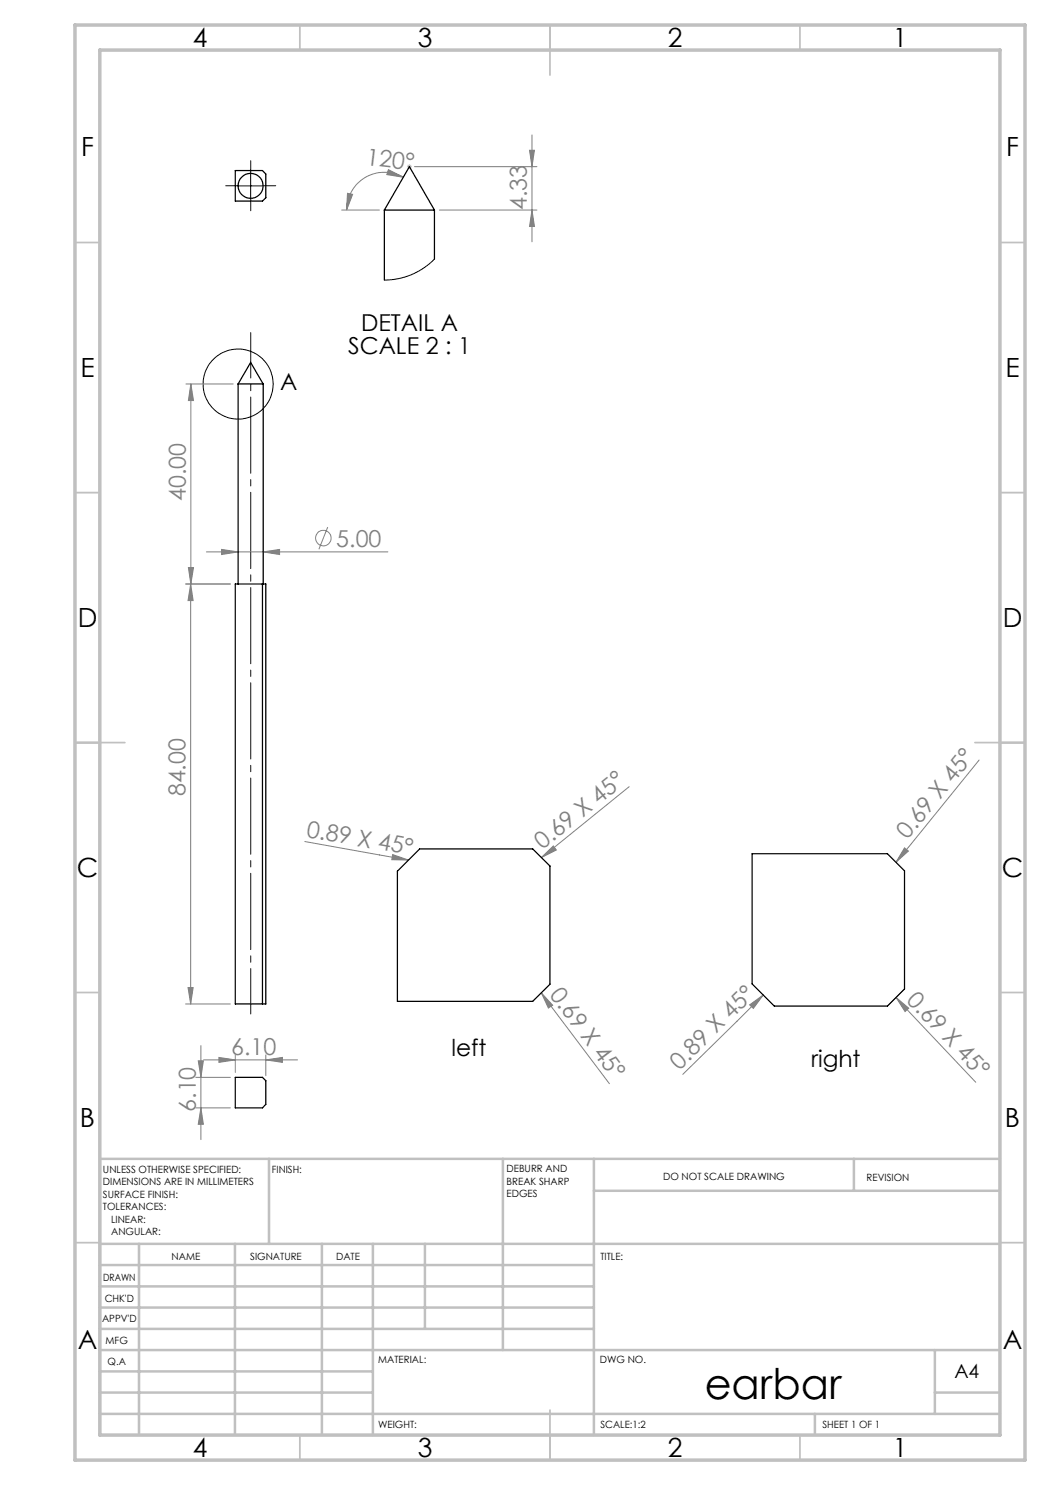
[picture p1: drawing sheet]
<svg xmlns="http://www.w3.org/2000/svg" width="210mm" height="297mm" viewBox="0 0 210 297" stroke-linecap="round" stroke-linejoin="round" font-family="sans-serif">
<g fill="none" stroke="#808080" stroke-width=".2">
<path d="M69.5 38.7l1 .2-1.2 3.1zM77.7 33.9l3 1.6-3.3-.6zM80.7 35.5a7.6 7.6 0 0 0-11.4 6.5M82.9 33.3h24.5M105.9 30.1h1l-.5 3.2zM106.4 27v21.4M68.3 42h7.6M87.9 42h19.5M106.4 42l.5 3.3h-1zM37.2 76.8h9.4M38.2 76.8l.5 3.3h-1zM38.2 76.8l-.1 124"/>
<path d="M37.1 116.8h9M37.7 113.5h1l-.5 3.3zM38.1 116.8l.5 3.3h-1zM41.3 110.4h36.3M44.3 109.9l3.3 .5-3.3 .5zM52.6 110.4l3.3-.5v1zM65.5 105.4l-1.7 4.5M125.8 157.3l-17.5 14.2M195.8 152l-16.6 20.4M61 168.3l20.7 3.7M78.5 170.9l3.2 1.1-3.3-.1zM108.3 171.5l2.4-2.3 .6 .8z"/>
<path d="M180.9 169.6l.8 .6-2.5 2.2zM37.6 197.5h1l-.5 3.3zM108.3 198.6l2.2 2.4-.8 .6zM108.3 198.6l13.6 18.1M152.6 199l-16 15.9M179.2 199.5l2.6 2.1-.8 .7zM179.2 199.5l16 17M37.1 200.8h9M39.2 215.5h6.9M39.7 212.2h1l-.5 3.3zM40.2 209.1v18.8M40.7 212h18.8"/>
<path d="M43.8 211.5l3.3 .5-3.3 .5zM47.1 211v3.5M53.2 212l3.3-.5v1zM53.2 211v4.2M149.9 201l2.7-2-1.9 2.7zM39.2 221.6h6.9M40.2 221.6l.5 3.3h-1z"/>
<circle cx="64.7" cy="107.6" r="1.55"/>
</g>
<g fill="none" stroke="#000" stroke-width=".2">
<path d="M47.6 37.2h5M50.1 34.7v5"/>
<circle cx="47.6" cy="76.8" r="7"/>
</g>
<path d="M81.4 33.3h1M81.5 33l.7 .7M81.9 32.8v1M82.2 33l-.7 .7" fill="none" stroke="#c0c0c0" stroke-width=".2"/>
<path d="M50.1 202.8v-136.3" fill="none" stroke="#000" stroke-width=".2" stroke-dasharray="15.2 1.3 1.3 1.3" stroke-dashoffset="6.2"/>
<path d="M47.6 37.1h-2.5M50.1 34.6v-2.5M50.1 39.6v2.5M52.6 37.1h2.5" fill="none" stroke="#000" stroke-width=".2" stroke-dasharray="15.2 1.3 1.3 1.3"/>
<g fill="none" stroke="#c0c0c0" stroke-width=".35">
<path d="M60 5v5M110 5v10M160 5v5M15 48.5h5M200 48.5h5M15 98.5h5M200 98.5h5M15 148.5h10M195 148.5h10M15 198.5h5M200 198.5h5M15 248.5h5"/>
<path d="M200 248.5h5M60 287v5M110 282v10M160 287v5"/>
</g>
<g fill="none" stroke="#c0c0c0" stroke-width=".5">
<path d="M53.8 231.8v17M100.6 231.8v38.2M118.8 231.8v55.2M118.8 238.2h81.2M170.8 231.8v6.4M200 231.8h-180v55.2M20 248.8h180M20 257.3h98.8M20 253h98.8M27.8 248.8v38.2M47 248.8v38.2M64.4 248.8v38.2"/>
<path d="M74.6 248.8v38.2M85 248.8v17M20 265.8h98.8M20 261.5h98.8M20 278.5h54.6M20 274.3h54.6M20 270h180M187 278.5h13M187 270v12.8M20 282.8h180M163 282.8v4.2"/>
</g>
<path d="M15 5h190v287h-190zM20 10h180v277h-180z" fill="none" stroke="#c0c0c0" stroke-width=".7"/>
<g fill="#808080">
<path d="M78.5 170.9l3.2 1.1-3.3-.1z"/>
<path d="M108.3 171.5l2.4-2.3 .6 .8z"/>
<path d="M149.9 201l2.7-2-1.9 2.7z"/>
<path d="M180.9 169.6l.8 .6-2.5 2.2z"/>
<path d="M108.3 198.6l2.2 2.4-.8 .6z"/>
<path d="M179.2 199.5l2.6 2.1-.8 .7z"/>
<path d="M105.9 30.1h1l-.5 3.2zM106.4 42l.5 3.3h-1z"/>
<path d="M77.7 33.9l3 1.6-3.3-.6zM69.5 38.7l1 .2-1.2 3.1z"/>
<path d="M52.6 110.4l3.3-.5v1zM44.3 109.9l3.3 .5-3.3 .5zM53.2 212l3.3-.5v1zM43.8 211.5l3.3 .5-3.3 .5z"/>
<path d="M37.6 197.5h1l-.5 3.3zM38.1 116.8l.5 3.3h-1z"/>
<path d="M38.2 76.8l.5 3.3h-1zM37.7 113.5h1l-.5 3.3zM39.7 212.2h1l-.5 3.3zM40.2 221.6l.5 3.3h-1z"/>
</g>
<g fill="none" stroke="#000" stroke-width=".25">
<path d="M47.1 34.1h5.4l.7 .7v4.7l-.7 .7h-5.4zM76.9 42h10M76.9 42v14M76.9 42l5-8.7 5 8.7M86.9 42v9.8M47.6 76.8h5M47.6 76.8v40M47.6 76.8l2.5-4.3 2.5 4.3M52.6 76.8v40M47.1 116.8h6.1v84h-6.1zM52.5 116.8v84M79.5 174.2l4.4-4.4h22.6l3.5 3.4v23.6l-3.5 3.5h-27z"/>
<path d="M150.4 170.7h27.1l3.4 3.5v23.6l-3.4 3.4h-22.6l-4.5-4.4zM47.1 215.5h5.4l.7 .6v4.8l-.7 .7h-5.4z"/>
<circle cx="50.1" cy="37.2" r="2.5"/>
</g>
<path d="M86.9 51.8l-2 1.7-2.6 1.5-2.6 .7-2.8 .3" fill="none" stroke="#000" stroke-width=".2"/>
<text font-size="8.5" x="140.9" y="279.7">earbar</text>
<g font-size="5.3">
<text x="38.5" y="9.5">4</text>
<text x="83.5" y="9.5">3</text>
<text x="133.6" y="9.5">2</text>
<text x="178.6" y="9.5">1</text>
<text x="16.2" y="31.2">F</text>
<text x="201.2" y="31.2">F</text>
<text x="16.1" y="75.5">E</text>
<text x="201.1" y="75.5">E</text>
<text x="15.5" y="125.5">D</text>
<text x="200.5" y="125.5">D</text>
<text x="15.4" y="175.5">C</text>
<text x="200.4" y="175.5">C</text>
<text x="16" y="225.5">B</text>
<text x="201" y="225.5">B</text>
<text x="15.5" y="269.7">A</text>
<text x="200.5" y="269.7">A</text>
<text x="38.5" y="291.5">4</text>
<text x="83.5" y="291.5">3</text>
<text x="133.6" y="291.5">2</text>
<text x="178.6" y="291.5">1</text>
</g>
<g font-size="4.7" fill="#808080">
<text x="73.1" y="32.9" transform="rotate(7 73.1 32.9)">120°</text>
<text x="105.4" y="42" transform="rotate(-90 105.4 42)">4.33</text>
<text x="37.2" y="100.2" transform="rotate(-90 37.2 100.2)">40.00</text>
<text x="67.3" y="109.3">5.00</text>
<text x="37.1" y="159.3" transform="rotate(-90 37.1 159.3)">84.00</text>
<text x="61.1" y="167.3" transform="rotate(10 61.1 167.3)">0.89 X 45°</text>
<text x="108.5" y="170.1" transform="rotate(-39 108.5 170.1)">0.69 X 45°</text>
<text x="181.5" y="168.1" transform="rotate(-51 181.5 168.1)">0.69 X 45°</text>
<text x="109.8" y="198.9" transform="rotate(53 109.8 198.9)">0.69 X 45°</text>
<text x="181.1" y="200.1" transform="rotate(47 181.1 200.1)">0.69 X 45°</text>
<text x="46.2" y="211">6.10</text>
<text x="135.9" y="214.1" transform="rotate(-44 135.9 214.1)">0.89 X 45°</text>
<text x="39.2" y="222.4" transform="rotate(-90 39.2 222.4)">6.10</text>
</g>
<g font-size="4.7">
<text x="69.6" y="70.8">SCALE 2 : 1</text>
<text x="72.2" y="66.2">DETAIL A</text>
<text x="56" y="78.1">A</text>
<text x="90.3" y="211.2">left</text>
<text x="162.2" y="213.5">right</text>
</g>
<text font-size="3.9" x="190.9" y="275.5">A4</text>
<g font-size="2">
<text x="20.6" y="234.6">UNLESS OTHERWISE SPECIFIED:</text>
<text x="20.6" y="237.1">DIMENSIONS ARE IN MILLIMETERS</text>
<text x="20.6" y="239.6">SURFACE FINISH:</text>
<text x="54.4" y="234.6">FINISH:</text>
<text x="101.3" y="234.5">DEBURR AND</text>
<text x="101.3" y="237">BREAK SHARP</text>
<text x="101.3" y="239.5">EDGES</text>
<text x="132.6" y="236">DO NOT SCALE DRAWING</text>
<text x="173.3" y="236.2">REVISION</text>
<text x="20.6" y="242.1">TOLERANCES:</text>
<text x="22.2" y="244.6">LINEAR:</text>
<text x="22.2" y="247.1">ANGULAR:</text>
<text x="34.3" y="252">NAME</text>
<text x="50" y="251.9">SIGNATURE</text>
<text x="67.2" y="251.9">DATE</text>
<text x="120.1" y="251.9">TITLE:</text>
<text x="20.6" y="256.1">DRAWN</text>
<text x="20.9" y="260.3">CHK'D</text>
<text x="20.4" y="264.4">APPV'D</text>
<text x="21.1" y="268.8">MFG</text>
<text x="21.5" y="273">Q.A</text>
<text x="75.6" y="272.5">MATERIAL:</text>
<text x="120" y="272.5">DWG NO.</text>
<text x="75.6" y="285.5">WEIGHT:</text>
<text x="120.1" y="285.6">SCALE:1:2</text>
<text x="164.5" y="285.6">SHEET 1 OF 1</text>
</g>
</svg>
